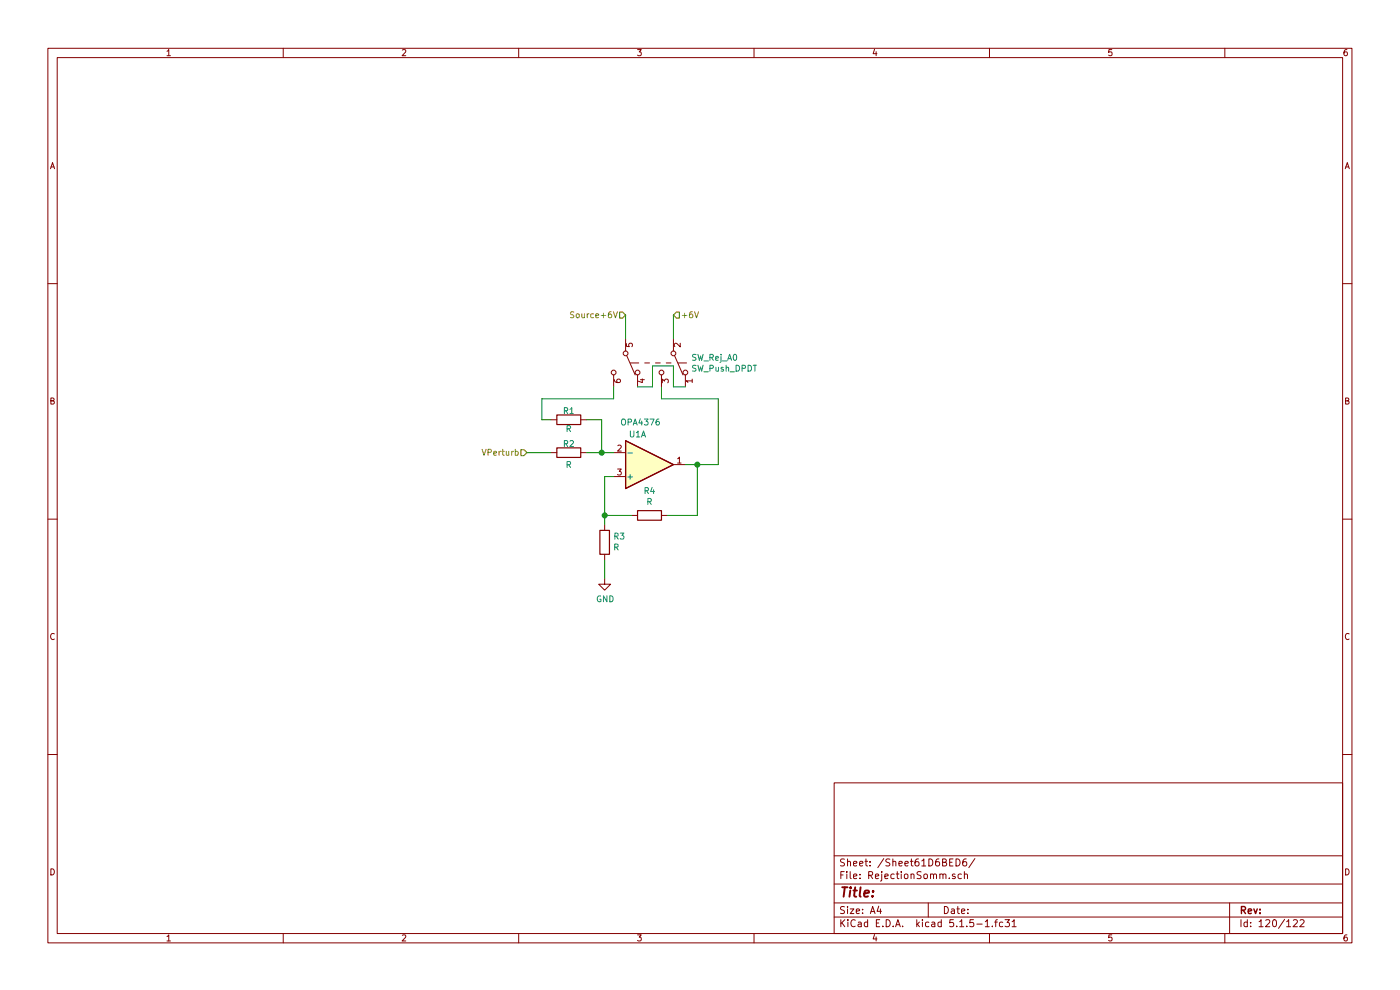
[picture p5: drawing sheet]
EESchema Schematic File Version 4
EELAYER 30 0
EELAYER END
$Descr A4 11693 8268
encoding utf-8
Sheet 120 122
Title ""
Date ""
Rev ""
Comp ""
Comment1 ""
Comment2 ""
Comment3 ""
Comment4 ""
$EndDescr
$Comp
L Amplifier_Operational:OPA4376 U?
U 1 1
P 5425 3875
AR Path="/61D78C60" Ref="U?"  Part="1" 
AR Path="/61D6BED7/61D78C60" Ref="U1"  Part="1" 
AR Path="/61F56081/61D78C60" Ref="U1"  Part="2" 
AR Path="/61F9BC15/61D78C60" Ref="U1"  Part="3" 
F 0 "U1" H 5325 3625 50  0000 C CNN
F 1 "OPA4376" H 5350 3525 50  0000 C CNN
F 2 "Package_SO:SOIC-14_3.9x8.7mm_P1.27mm" H 5375 3975 50  0001 C CNN
F 3 "http://www.ti.com/lit/ds/symlink/opa376.pdf" H 5475 4075 50  0001 C CNN
	1    5425 3875
	1    0    0    1   
$EndComp
$Comp
L Device:R R?
U 1 1
P 4750 3500
AR Path="/61D78C66" Ref="R?"  Part="1" 
AR Path="/61D6BED7/61D78C66" Ref="R1"  Part="1" 
AR Path="/61F56081/61D78C66" Ref="R5"  Part="1" 
AR Path="/61F9BC15/61D78C66" Ref="R9"  Part="1" 
F 0 "R1" V 4675 3500 50  0000 C CNN
F 1 "R" V 4825 3500 50  0000 C CNN
F 2 "Resistor_SMD:R_0603_1608Metric_Pad1.05x0.95mm_HandSolder" V 4680 3500 50  0001 C CNN
F 3 "~" H 4750 3500 50  0001 C CNN
	1    4750 3500
	0    1    1    0   
$EndComp
$Comp
L Device:R R?
U 1 1
P 4750 3775
AR Path="/61D78C6C" Ref="R?"  Part="1" 
AR Path="/61D6BED7/61D78C6C" Ref="R2"  Part="1" 
AR Path="/61F56081/61D78C6C" Ref="R6"  Part="1" 
AR Path="/61F9BC15/61D78C6C" Ref="R10"  Part="1" 
F 0 "R2" V 4675 3775 50  0000 C CNN
F 1 "R" V 4850 3775 50  0000 C CNN
F 2 "Resistor_SMD:R_0603_1608Metric_Pad1.05x0.95mm_HandSolder" V 4680 3775 50  0001 C CNN
F 3 "~" H 4750 3775 50  0001 C CNN
	1    4750 3775
	0    1    1    0   
$EndComp
$Comp
L Device:R R?
U 1 1
P 5050 4525
AR Path="/61D78C72" Ref="R?"  Part="1" 
AR Path="/61D6BED7/61D78C72" Ref="R3"  Part="1" 
AR Path="/61F56081/61D78C72" Ref="R7"  Part="1" 
AR Path="/61F9BC15/61D78C72" Ref="R11"  Part="1" 
F 0 "R3" H 4980 4479 50  0000 R CNN
F 1 "R" H 4980 4570 50  0000 R CNN
F 2 "Resistor_SMD:R_0603_1608Metric_Pad1.05x0.95mm_HandSolder" V 4980 4525 50  0001 C CNN
F 3 "~" H 5050 4525 50  0001 C CNN
	1    5050 4525
	-1   0    0    1   
$EndComp
$Comp
L Device:R R?
U 1 1
P 5425 4300
AR Path="/61D78C78" Ref="R?"  Part="1" 
AR Path="/61D6BED7/61D78C78" Ref="R4"  Part="1" 
AR Path="/61F56081/61D78C78" Ref="R8"  Part="1" 
AR Path="/61F9BC15/61D78C78" Ref="R12"  Part="1" 
F 0 "R4" V 5218 4300 50  0000 C CNN
F 1 "R" V 5309 4300 50  0000 C CNN
F 2 "Resistor_SMD:R_0603_1608Metric_Pad1.05x0.95mm_HandSolder" V 5355 4300 50  0001 C CNN
F 3 "~" H 5425 4300 50  0001 C CNN
	1    5425 4300
	0    1    1    0   
$EndComp
Wire Wire Line
	4900 3500 5025 3500
Wire Wire Line
	5025 3500 5025 3775
Wire Wire Line
	5025 3775 5125 3775
Wire Wire Line
	4900 3775 5025 3775
Connection ~ 5025 3775
Wire Wire Line
	5625 2825 5625 2625
Wire Wire Line
	4600 3775 4400 3775
Wire Wire Line
	5125 3975 5050 3975
Wire Wire Line
	5050 3975 5050 4300
Wire Wire Line
	5275 4300 5050 4300
Connection ~ 5050 4300
Wire Wire Line
	5050 4300 5050 4375
Wire Wire Line
	5575 4300 5825 4300
Wire Wire Line
	5825 4300 5825 3875
Wire Wire Line
	5825 3875 5725 3875
Wire Wire Line
	5825 3875 6000 3875
Connection ~ 5825 3875
Wire Wire Line
	5050 4675 5050 4825
$Comp
L power:GND #PWR?
U 1 1
P 5050 4825
AR Path="/61D78C90" Ref="#PWR?"  Part="1" 
AR Path="/61D6BED7/61D78C90" Ref="#PWR09"  Part="1" 
AR Path="/61F56081/61D78C90" Ref="#PWR010"  Part="1" 
AR Path="/61F9BC15/61D78C90" Ref="#PWR011"  Part="1" 
F 0 "#PWR011" H 5050 4575 50  0001 C CNN
F 1 "GND" H 5055 4652 50  0000 C CNN
F 2 "" H 5050 4825 50  0001 C CNN
F 3 "" H 5050 4825 50  0001 C CNN
	1    5050 4825
	1    0    0    -1  
$EndComp
$Comp
L Switch:SW_Push_DPDT SW?
U 1 1
P 5425 3025
AR Path="/61D78C98" Ref="SW?"  Part="1" 
AR Path="/61D6BED7/61D78C98" Ref="SW_Rej_A0"  Part="1" 
AR Path="/61F56081/61D78C98" Ref="SW_RegB0"  Part="1" 
AR Path="/61F9BC15/61D78C98" Ref="SW_Rej_C0"  Part="1" 
F 0 "SW_Rej_A0" V 5379 3373 50  0000 L CNN
F 1 "SW_Push_DPDT" V 5470 3373 50  0000 L CNN
F 2 "LibPersoNadj:SW_DPDT_B22AP_NKK" H 5425 3225 50  0001 C CNN
F 3 "~" H 5425 3225 50  0001 C CNN
	1    5425 3025
	0    1    1    0   
$EndComp
Wire Wire Line
	5225 2825 5225 2625
Wire Wire Line
	5325 3225 5450 3225
Wire Wire Line
	5450 3225 5450 3050
Wire Wire Line
	5450 3050 5625 3050
Wire Wire Line
	5625 3050 5625 3225
Wire Wire Line
	5625 3225 5725 3225
Wire Wire Line
	4525 3500 4600 3500
Wire Wire Line
	5525 3225 5525 3325
Wire Wire Line
	5525 3325 6000 3325
Wire Wire Line
	6000 3325 6000 3875
Wire Wire Line
	4525 3325 5125 3325
Wire Wire Line
	5125 3325 5125 3225
Wire Wire Line
	4525 3325 4525 3500
Text HLabel 5225 2625 0    50   Input ~ 0
Source+6V
Text HLabel 5625 2625 2    50   Input ~ 0
+6V
Text HLabel 4400 3775 0    50   Input ~ 0
VPerturb
$EndSCHEMATC
